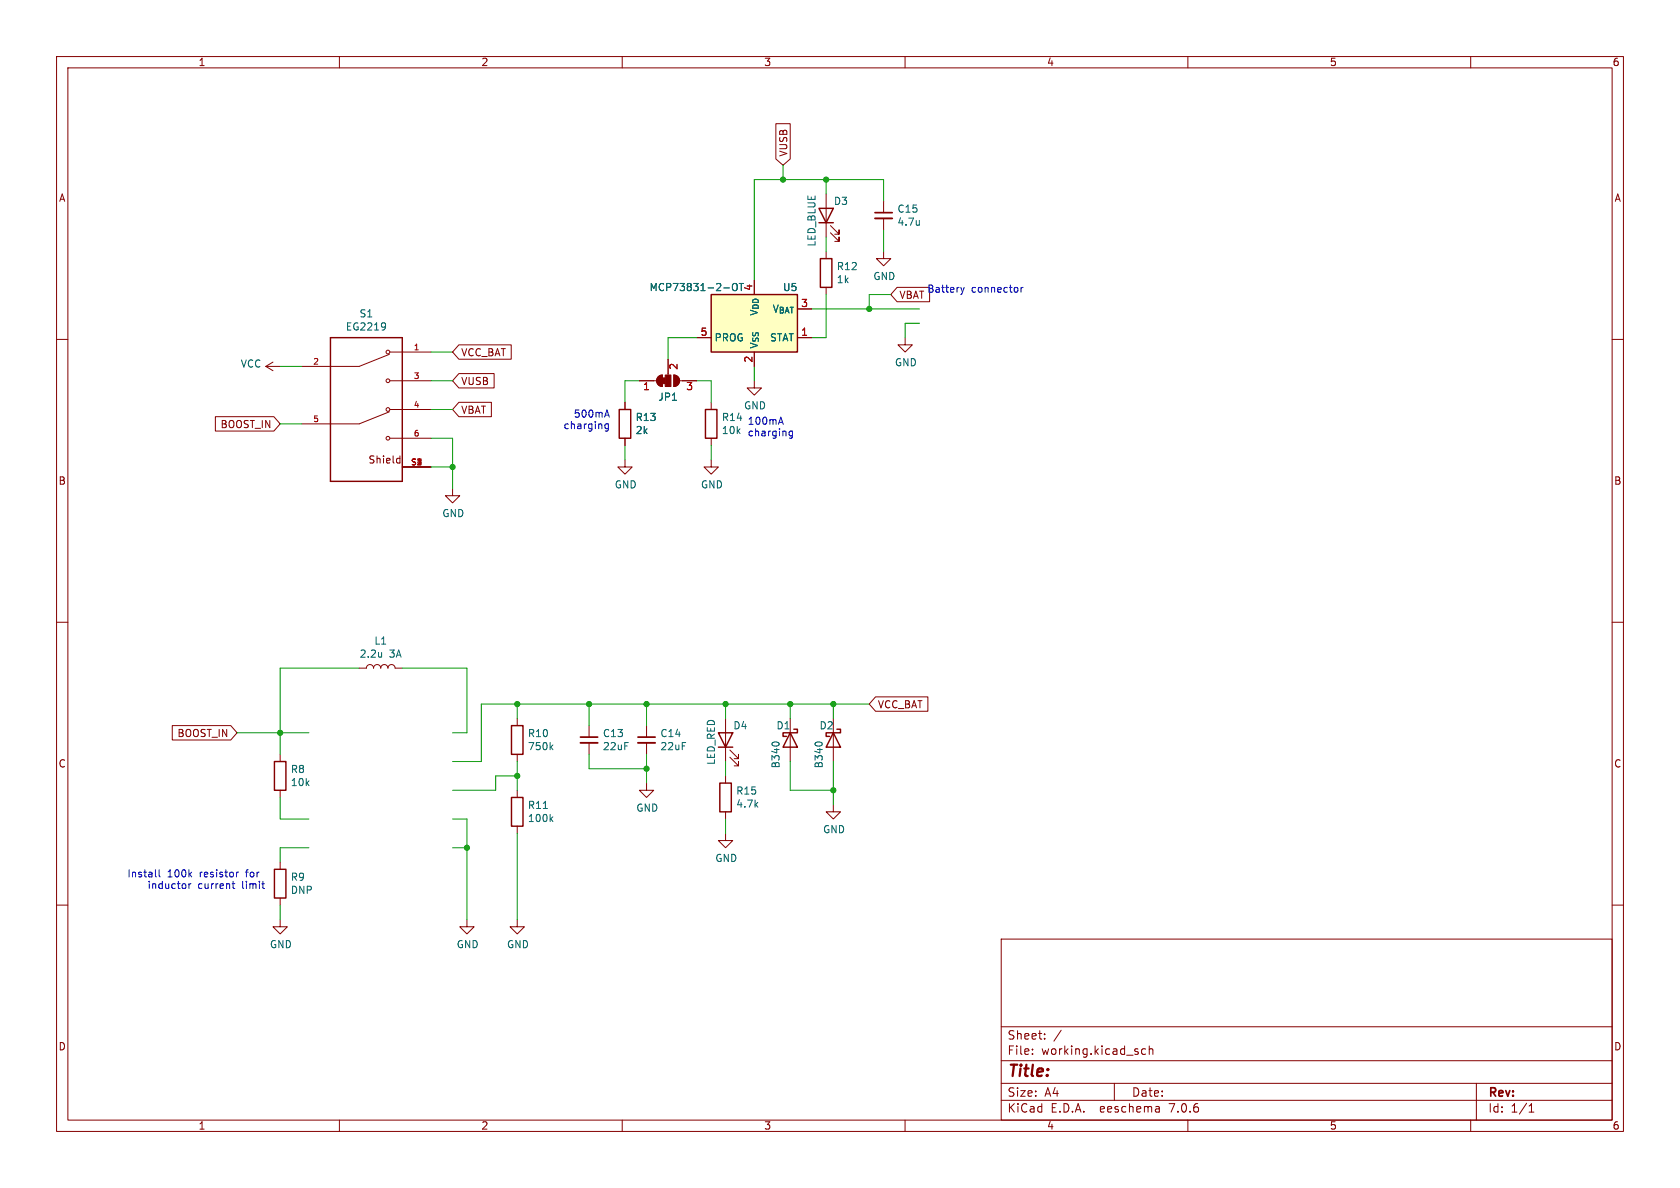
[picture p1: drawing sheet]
<svg xmlns="http://www.w3.org/2000/svg" width="297mm" height="210mm" viewBox="0 0 297 210" stroke-linecap="round" stroke-linejoin="round" font-family="sans-serif">
<g fill="none" stroke="#840000" stroke-width=".18">
<path d="M10 10h277v190h-277zM12 12h273v186h-273zM60 10v2M110 10v2M160 10v2M210 10v2M260 10v2M137.2 21.9h2.5v6.2l-1.3 1.1-1.2-1.1zM146 34.3v7.6M146.8 39.9l1.5 1.5v-.8v.8h-.7M156.2 35.6v2M156.2 38.6v2"/>
<path d="M10 60h2M123.2 59.7h2.5M141 59.7h2.5M146 44.5v1.2M146 50.8v1.3M146.8 41.1l1.5 1.6v-.8v.8h-.7M156.2 44.5v1.2h1.3l-1.3 1.3-1.3-1.3h1.3M158.6 50.8h5.7v2.5h-5.7l-1.1-1.2zM160 59.7v1.3h1.3l-1.3 1.2-1.3-1.2h1.3M285 60h2M38.1 73.7h10.3l1.1 1.2-1.1 1.3h-10.3zM47 64.8l1.3 .7"/>
<path d="M47 64.8h2.5M48.3 64l-1.3 .8M68.8 62.6l-5.3 2.2h-10.2M68.8 72.8l-5.3 2.1h-10.2M69 77.5h7.2M69 72.4h7.2M69 67.3h7.2M69 62.2h7.2M81.1 71.1h5.8v2.6h-5.8l-1.1-1.3zM81.1 61h9.3v2.5h-9.3l-1.1-1.3zM81.1 66h6.3v2.6h-6.3l-1.1-1.3zM110.5 71.1v1.3"/>
<path d="M110.5 77.5v1.2M113 67.3h3.1M116.4 66.6l.7-.3v2a1.02 1.02 0 0 1-.9-.6 1.02 1.02 0 0 1 .2-1.1zM118.1 63.5v2.8M119.1 66.3a1.02 1.02 0 0 1 1 1 1.02 1.02 0 0 1-1 1zM120.1 67.3h3.1M125.7 71.1v1.3M125.7 77.5v1.2M133.3 67.3v1.3h1.3l-1.3 1.3-1.2-1.3h1.2M133.3 62.2v2.6M70.3 81l.4 .1M70.7 80.6v1.3"/>
<path d="M70.7 81.8l-.4 .1M71.1 82.6h5.1M80 86.4v1.2h1.3l-1.3 1.3-1.3-1.3h1.3M110.5 81.3v1.3h1.3l-1.3 1.2-1.3-1.2h1.3M125.7 81.3v1.3h1.3l-1.3 1.2-1.2-1.2h1.2M10 110h2M63.5 118.1h1.3a.64 .64 0 0 1 .6-.6 .64 .64 0 0 1 .6 .6 .64 .64 0 0 1 .7-.6 .64 .64 0 0 1 .6 .6 .64 .64 0 0 1 .6-.6 .64 .64 0 0 1 .7 .6 .64 .64 0 0 1 .6-.6 .64 .64 0 0 1 .6 .6h1.3M285 110h2M30.5 128.3h10.3l1.1 1.2-1.1 1.3h-10.3zM49.5 133.4v1.2M49.5 139.7v1.3M91.4 127v1.3"/>
<path d="M91.4 133.4v1.2M91.4 139.7v1.3M104.1 128.3v2M104.1 131.3v2.1M114.3 138.4v1.3h1.3l-1.3 1.3-1.3-1.3h1.3M114.3 128.3v2M114.3 131.3v2.1M128.3 127v7.6M128.3 137.2v1.2M129 133.9l1.6 1.5v-.8v.8h-.8M129 132.6l1.6 1.5v-.7v.7h-.8M139.7 127v7.6"/>
<path d="M147.3 127v7.6M154.8 123.2h9.2v2.5h-9.2l-1.1-1.2zM10 160h2M49.5 152.4v1.3M49.5 158.8v1.2M91.4 146.1v1.2M128.3 147.3v1.3h1.2l-1.2 1.3-1.3-1.3h1.3M128.3 143.5v1.3M147.3 142.2v1.3h1.3l-1.3 1.3-1.3-1.3h1.3M285 160h2M49.5 162.6v1.2h1.3l-1.3 1.3-1.2-1.3h1.2M82.5 162.6v1.2h1.3l-1.3 1.3-1.2-1.3h1.2"/>
<path d="M91.4 162.6v1.2h1.3l-1.3 1.3-1.2-1.3h1.2M177 166h108v32h-108zM60 198v2M110 198v2M160 198v2M177 194.5h108M177 191.5h108M177 187.5h108M177 181.5h108M182.5 186.3v.1M182.5 185.5v.1M184.7 183.6v.1"/>
<path d="M184.7 182.8v.1M187.6 182.1l-1.3 2M197 191.5v3M202.5 185.5l-.4-.1-.3 .3v.4l.2 .2h.5M203.2 185.5l.2-.1 .3 .1 .1 .9M203.2 184.9v1.5M204.9 195.7l.1 .9M205 196.5l-.2 .1M205 196h-.2M210 198v2M260 198v2M261 191.5v6.5"/>
<path d="M270.3 196.6h.9M270.3 195.5l.4-.4v1.5"/>
<circle cx="68.6" cy="77.5" r=".33"/>
<circle cx="68.6" cy="72.4" r=".33"/>
<circle cx="68.6" cy="67.3" r=".33"/>
<circle cx="68.6" cy="62.2" r=".33"/>
</g>
<g fill="none" stroke="#840000" stroke-width=".25">
<path d="M144.8 36.8h2.5l-1.3 2.6zM144.8 39.4h2.5M58.4 59.7h12.7v25.4h-12.7zM125.7 52.1h15.3v10.1h-15.3zM145 45.7h2.1v5.1h-2.1zM109.5 72.4h2v5.1h-2zM124.7 72.4h2v5.1h-2zM48.5 134.6h2v5.1h-2zM90.4 128.3h2.1v5.1h-2.1zM127 129.5h2.5l-1.2 2.6zM127 132.1h2.5M127.3 138.4h2v5.1h-2z"/>
<path d="M139.7 129.5l1.3 2.6h-2.6zM140.3 128.9h.7v.6h-2.6v.7h.7M147.3 129.5l1.3 2.6h-2.6zM148 128.9h.6v.6h-2.6v.7h.7M48.5 153.7h2v5.1h-2zM90.4 141h2.1v5.1h-2.1z"/>
</g>
<path d="M154.7 38.6h3M102.6 131.3h3.1M112.8 131.3h3" fill="none" stroke="#840000" stroke-width=".33"/>
<path d="M154.7 37.6h3M102.6 130.3h3.1M112.8 130.3h3" fill="none" stroke="#840000" stroke-width=".3"/>
<g fill="none" stroke="#006464" stroke-width=".18">
<path d="M162.5 39v.8M162.5 39.7v.1M68 57.1l.1 .1a1.07 1.07 0 0 1-.1 1M68.2 57.6l-.2 .2M128 50.9h.9M129.7 50.2l.1-.1a.43 .43 0 0 1 .5 .4v.5a.42 .42 0 0 1-.4 .4 .42 .42 0 0 1-.4-.4v-.5zM130.7 50.1h.7M131.1 50.1v1.3M67.5 115.3v.9M67.5 116.1h-.1M97.4 132l.3 .5M97.7 131.7l-.4 .5"/>
<path d="M136.6 131.3l.4-.1 .6 .1M144.2 131.3l.4-.1 .6 .1M96.1 142.9h.7M97.4 144.7l.3 .5M97.7 144.4l-.4 .5"/>
</g>
<path d="M125.7 52.1h15.3v10.1h-15.3z" fill="#ffffc2" stroke="#ffffc2" stroke-width=".18"/>
<g fill="#840000" stroke="#840000" stroke-width=".18">
<path d="M117.1 66.8h.5v1h-.5z"/>
<path d="M116.4 66.6l.7-.3v2a1.02 1.02 0 0 1-.9-.6 1.02 1.02 0 0 1 .2-1.1z"/>
<path d="M117.6 66.3h1v2h-1z"/>
<path d="M119.1 66.3a1.02 1.02 0 0 1 1 1 1.02 1.02 0 0 1-1 1z"/>
</g>
<g fill="none" stroke="#0000c2" stroke-width=".18">
<path d="M169.9 50.8l.3 .9M170.2 51.7l-.2 .3M170.5 50.8l-.3 .9M180.5 50.8v.9M180.9 50.8l-.4 .3M107 73.4h.6M107.3 72.5l.4 1.2M107.5 74.9v1.1l-.2 .2-.3-.1M107.5 75l-.3-.1-.3 .3 .2 .5h.4M137.7 74.6h.6M138 73.7l.5 1.3M140.1 76.2v1l-.2 .3-.3-.1"/>
<path d="M140.1 76.3l-.4-.1-.2 .3 .1 .5h.5M27.5 154.8l.2 .2M28.1 153.8v1l.2 .2M33.4 156.2v.9M33.8 156.2l-.4 .3M41 156.2h.5M41.2 155.8v1.1l.3 .2M42.2 154.2l-.4 .2M46.3 156.2h.5M46.5 157l.3 .1"/>
</g>
<g fill="none" stroke="#009600" stroke-width=".18">
<path d="M138.4 29.2v2.6M146 31.8v2.5M156.2 35.6v-3.8h-22.9v17.7M123.2 59.7h-5.1v3.8M143.5 54.6h19.1M146 41.9v2.6M146 52.1v7.6h-2.5M156.2 40.6v3.9M157.5 52.1h-3.8v2.5M162.6 57.2h-2.6v2.5M49.5 64.8h3.8M49.5 74.9h3.8"/>
<path d="M76.2 62.2h3.8M76.2 72.4h3.8M76.2 77.5h3.8v8.9M76.2 67.3h3.8M110.5 78.7v2.6M113 67.3h-2.5v3.8M123.2 67.3h2.5v3.8M125.7 78.7v2.6M133.3 64.8v2.5M76.2 82.6h3.8M63.5 118.1h-14v15.3M71.1 118.1h11.4v11.4h-2.5"/>
<path d="M41.9 129.5h12.7M91.4 124.5v2.5M91.4 134.6v5.1M91.4 137.2h-3.8v2.5h-7.6M104.1 124.5v3.8M104.1 133.4v2.5h10.2M114.3 124.5v3.8M114.3 133.4v5M128.3 124.5v2.5M128.3 134.6v2.6M139.7 124.5v2.5M139.7 134.6v5.1h7.6"/>
<path d="M147.3 124.5v2.5M147.3 134.6v7.6M153.7 124.5h-68.6v10.1h-5.1M49.5 141v3.8h5.1M54.6 149.9h-5.1v2.5M80 149.9h2.5M80 144.8h2.5v17.8M91.4 147.3v15.3M128.3 144.8v2.5M49.5 160v2.6"/>
</g>
<g fill="#009600" stroke="#009600" stroke-width=".18">
<circle cx="146" cy="31.8" r=".46"/>
<circle cx="139.7" cy="124.5" r=".46"/>
<circle cx="153.7" cy="54.6" r=".46"/>
<circle cx="138.4" cy="31.8" r=".46"/>
<circle cx="91.4" cy="137.2" r=".46"/>
<circle cx="82.5" cy="149.9" r=".46"/>
<circle cx="49.5" cy="129.5" r=".46"/>
<circle cx="91.4" cy="124.5" r=".46"/>
<circle cx="147.3" cy="124.5" r=".46"/>
<circle cx="147.3" cy="139.7" r=".46"/>
<circle cx="114.3" cy="135.9" r=".46"/>
<circle cx="114.3" cy="124.5" r=".46"/>
<circle cx="128.3" cy="124.5" r=".46"/>
<circle cx="104.1" cy="124.5" r=".46"/>
<circle cx="80" cy="82.6" r=".46"/>
</g>
<text font-size="2.8" fill="#840000" x="178" y="190.9">Title:</text>
<g font-size="2.1" fill="#840000">
<text x="178" y="184">Sheet:</text>
<text x="178" y="186.7">File:</text>
<text x="184.1" y="186.7">working.kicad_sch</text>
<text x="178" y="196.9">KiCad</text>
<text x="178" y="194.1">Size:</text>
<text x="184.7" y="194.1">A4</text>
<text x="185.7" y="196.9">E.D.A.</text>
<text x="194.6" y="196.9">eeschema</text>
<text x="200" y="194.1">Date:</text>
<text x="207" y="196.9">7.0.6</text>
<text x="263" y="194.3">Rev:</text>
<text x="263" y="196.9">Id:</text>
<text x="267.1" y="196.9">1/1</text>
</g>
<g font-size="1.8" fill="#840000">
<text x="35" y="11.9">1</text>
<text x="85" y="11.9">2</text>
<text x="135" y="11.9">3</text>
<text x="185" y="11.9">4</text>
<text x="235" y="11.9">5</text>
<text x="285" y="11.9">6</text>
<text x="139.4" y="27.8" transform="rotate(-90 139.4 27.8)">VUSB</text>
<text x="10.3" y="35.9">A</text>
<text x="285.3" y="35.9">A</text>
<text x="158.9" y="53">VBAT</text>
<text x="81.4" y="63.2">VCC_BAT</text>
<text x="81.4" y="68.3">VUSB</text>
<text x="38.9" y="75.9">BOOST_IN</text>
<text x="81.4" y="73.3">VBAT</text>
<text x="65" y="82.2">Shield</text>
<text x="10.3" y="85.9">B</text>
<text x="285.3" y="85.9">B</text>
<text x="155.1" y="125.4">VCC_BAT</text>
<text x="31.3" y="130.5">BOOST_IN</text>
<text x="10.3" y="135.9">C</text>
<text x="285.3" y="135.9">C</text>
<text x="10.3" y="185.9">D</text>
<text x="285.3" y="185.9">D</text>
<text x="35" y="199.9">1</text>
<text x="85" y="199.9">2</text>
<text x="135" y="199.9">3</text>
<text x="185" y="199.9">4</text>
<text x="235" y="199.9">5</text>
<text x="285" y="199.9">6</text>
</g>
<g font-size="1.8" fill="#006464">
<text x="147.3" y="36.4">D3</text>
<text x="158.6" y="37.8">C15</text>
<text x="158.6" y="40.1">4.7u</text>
<text x="144.4" y="43.7" transform="rotate(-90 144.4 43.7)">LED_BLUE</text>
<text x="147.8" y="48">R12</text>
<text x="114.7" y="51.7">MCP73831-2-OT</text>
<text x="138.3" y="51.7">U5</text>
<text x="147.8" y="50.3">1k</text>
<text x="154.3" y="49.7">GND</text>
<text x="61" y="58.6">EG2219</text>
<text x="63.5" y="56.3">S1</text>
<text x="136.5" y="55.5">V_{BAT}</text>
<text x="42.5" y="65.2">VCC</text>
<text x="126.2" y="60.6">PROG</text>
<text x="134.2" y="61.7" transform="rotate(-90 134.2 61.7)">V_{SS}V_{DD}</text>
<text x="136" y="60.6">STAT</text>
<text x="158.1" y="64.9">GND</text>
<text x="116.3" y="71">JP1</text>
<text x="112.3" y="74.6">R13</text>
<text x="112.3" y="76.9">2k</text>
<text x="127.5" y="76.9">10k</text>
<text x="127.5" y="74.6">R14</text>
<text x="131.4" y="72.6">GND</text>
<text x="108.6" y="86.5">GND</text>
<text x="123.8" y="86.5">GND</text>
<text x="78.1" y="91.6">GND</text>
<text x="63.5" y="116.5">2.2u</text>
<text x="66.1" y="114.1">L1</text>
<text x="68.8" y="116.5">3A</text>
<text x="93.2" y="130.5">R10</text>
<text x="106.5" y="130.5">C13</text>
<text x="116.6" y="130.5">C14</text>
<text x="129.5" y="129.1">D4</text>
<text x="137.2" y="129.1">D1</text>
<text x="144.8" y="129.1">D2</text>
<text x="51.3" y="136.9">R8</text>
<text x="93.2" y="132.8">750k</text>
<text x="106.5" y="132.8">22uF</text>
<text x="116.6" y="132.8">22uF</text>
<text x="126.6" y="135.3" transform="rotate(-90 126.6 135.3)">LED_RED</text>
<text x="138" y="135.9" transform="rotate(-90 138 135.9)">B340</text>
<text x="145.6" y="135.9" transform="rotate(-90 145.6 135.9)">B340</text>
<text x="51.3" y="139.2">10k</text>
<text x="93.2" y="143.2">R11</text>
<text x="112.4" y="143.7">GND</text>
<text x="130.1" y="143">4.7k</text>
<text x="130.1" y="140.7">R15</text>
<text x="93.2" y="145.5">100k</text>
<text x="145.4" y="147.5">GND</text>
<text x="51.3" y="155.9">R9</text>
<text x="126.4" y="152.6">GND</text>
<text x="51.3" y="158.2">DNP</text>
<text x="47.6" y="167.8">GND</text>
<text x="80.6" y="167.8">GND</text>
<text x="89.5" y="167.8">GND</text>
</g>
<g font-size="1.8" fill="#a90000">
<text x="133.1" y="51.5" transform="rotate(-90 133.1 51.5)">4</text>
<text x="123.8" y="59.4">5</text>
<text x="141.5" y="59.4">1</text>
<text x="141.5" y="54.4">3</text>
<text x="120.1" y="65.5" transform="rotate(-90 120.1 65.5)">2</text>
<text x="133.1" y="64.2" transform="rotate(-90 133.1 64.2)">2</text>
<text x="113.6" y="69.3">1</text>
<text x="121.2" y="69.3">3</text>
</g>
<g font-size="1.8" fill="#0000c2">
<text x="163.8" y="51.8">Battery</text>
<text x="171.7" y="51.8">connector</text>
<text x="99.5" y="76">charging</text>
<text x="101.3" y="73.9">500mA</text>
<text x="132.1" y="75.2">100mA</text>
<text x="132.1" y="77.2">charging</text>
<text x="22.4" y="155.2">Install</text>
<text x="29.6" y="155.2">100k</text>
<text x="35.4" y="155.2">resistor</text>
<text x="43.8" y="155.2">for</text>
<text x="26" y="157.2">inductor</text>
<text x="35" y="157.2">current</text>
<text x="42.9" y="157.2">limit</text>
</g>
<g font-size="1.4" fill="#a90000">
<text x="55.3" y="64.5">2</text>
<text x="73" y="62">1</text>
<text x="73" y="67.1">3</text>
<text x="55.3" y="74.7">5</text>
<text x="73" y="72.1">4</text>
<text x="73" y="77.2">6</text>
<text x="72.6" y="82.3">S1</text>
<text x="73.5" y="82.3">2</text>
</g>
</svg>
